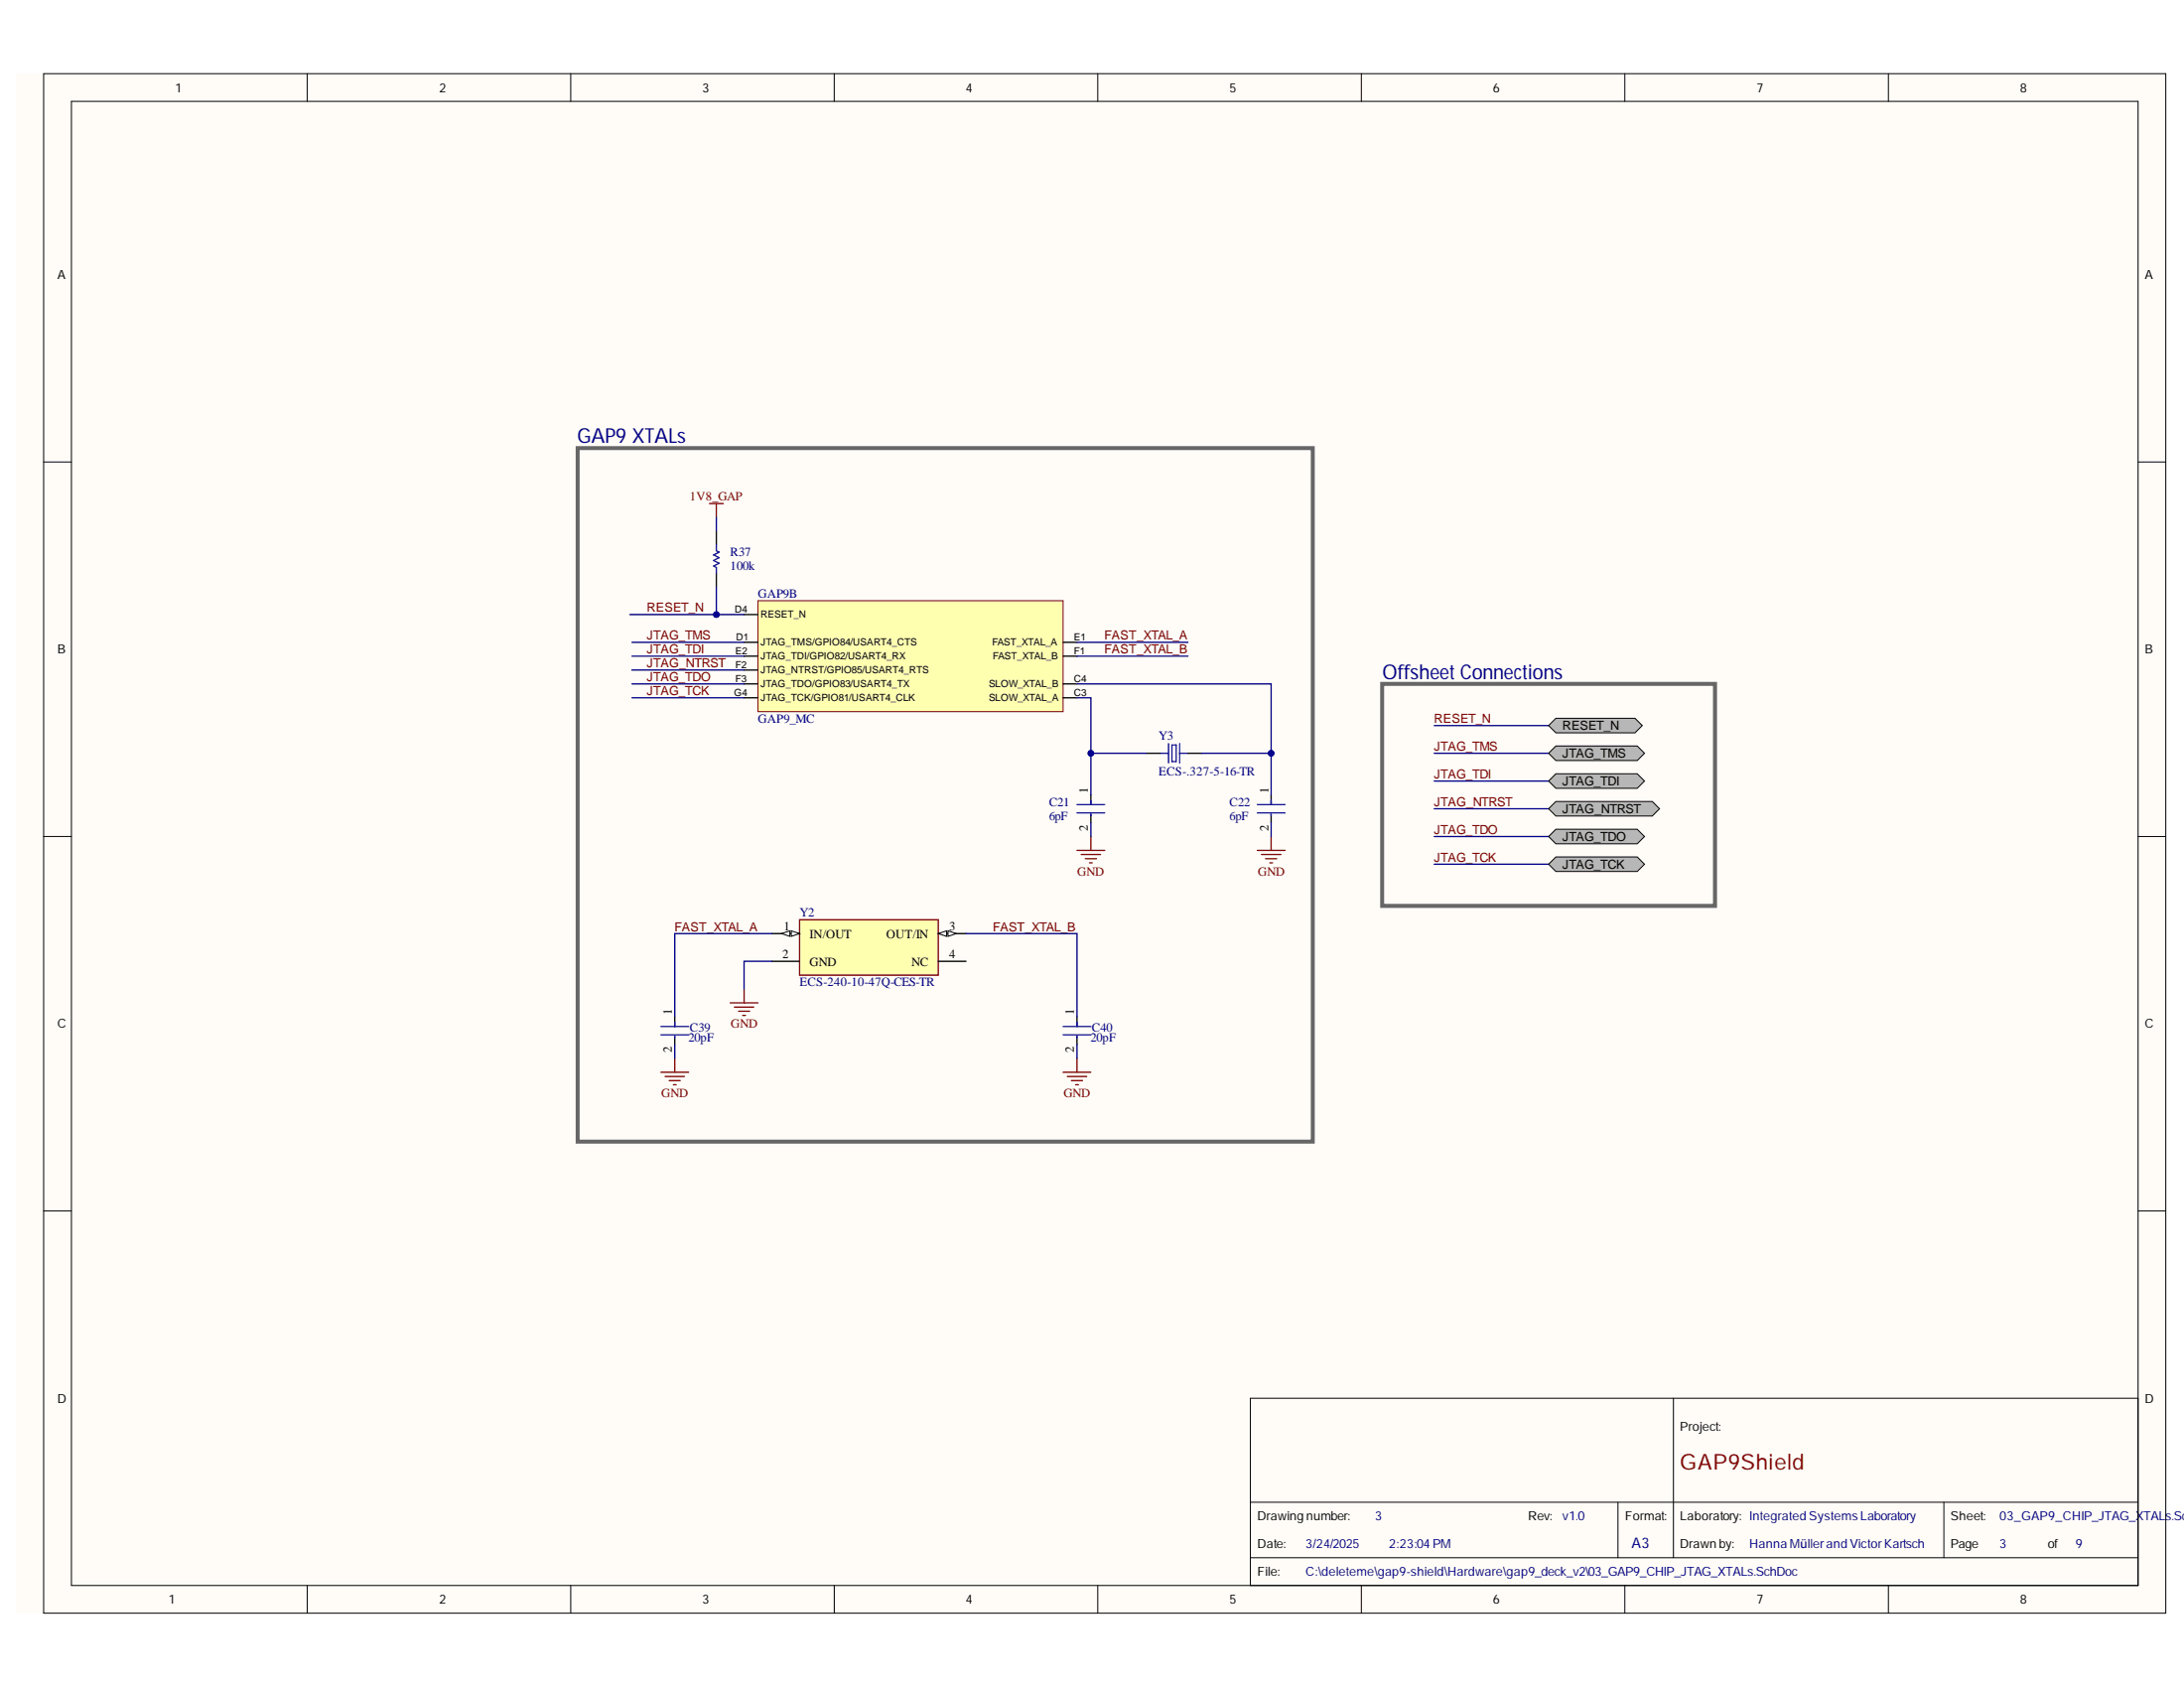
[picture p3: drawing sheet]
<svg xmlns="http://www.w3.org/2000/svg" width="279mm" height="216mm" viewBox="0 0 279 216" stroke-linecap="round" stroke-linejoin="round" font-family="sans-serif">
<g fill="#fffcf8">
<path d="M2 9.4h275.1v196.9h-275.1z" fill-rule="evenodd"/>
<path d="M2 9.4h275.1v196.9h-275.1z" fill-rule="evenodd"/>
</g>
<g fill="none" stroke="#000" stroke-width=".13">
<path d="M5.6 9.4h271.5v196.9h-271.5zM9.1 13h264.4v189.8h-264.4zM39.3 9.4v3.6M73 9.4v3.6M106.7 9.4v3.6M140.4 9.4v3.6M174.2 9.4v3.6M207.9 9.4v3.6M241.6 9.4v3.6M5.6 59.1h3.5M273.5 59.1h3.6M5.6 107h3.5"/>
<path d="M273.5 107h3.6M5.6 154.9h3.5M273.5 154.9h3.6M214.1 178.8v20.4M273.5 178.8h-113.5v24M160 192.1h113.5M160 199.2h113.5M207 192.1v7.1M248.7 192.1v7.1M39.3 202.8v3.5M73 202.8v3.5M106.7 202.8v3.5"/>
<path d="M140.4 202.8v3.5M174.2 202.8v3.5M207.9 202.8v3.5M241.6 202.8v3.5"/>
</g>
<path d="M97 76.8h39v14.2h-39z" fill-rule="evenodd" fill="#ffffb0"/>
<path d="M97 76.8h39v14.2h-39z" fill="none" stroke="#800000" stroke-width=".13"/>
<g fill="none" stroke="#000" stroke-width=".17">
<path d="M95.2 78.6h1.8M95.2 83.9h1.8M95.2 85.7h1.8M95.2 87.5h1.8M95.2 89.3h1.8M95.2 82.2h1.8M136 83.9h1.8M136 87.5h1.8M136 89.3h1.8M136 82.2h1.8M146.7 96.3h1.7M152 96.3h1.7"/>
<path d="M86.3 130.1v1.2M86.3 132.5v1.1M137.8 130.1v1.2M137.8 132.5v1.1"/>
</g>
<g fill="none" stroke="#00f" stroke-width=".17">
<path d="M148.4 96.3h1.1M149.5 95.1v2.5M149.9 95.3h.6v2.1h-.6zM150.9 96.3h1.1M150.9 95.1v2.5M84.5 131.3h3.6M84.5 132.4h3.6M86.3 130.8v.5M86.3 132.5v.2M136 131.3h3.6M136 132.4h3.6M137.8 130.8v.5"/>
<path d="M137.8 132.5v.2"/>
</g>
<g fill="none" stroke="#800000" stroke-width=".17">
<path d="M137.8 108.8h3.5M138.3 109.3h2.5M138.8 109.8h1.5M139.4 110.4h.3M139.6 107v1.8M160.8 108.8h3.6M161.4 109.3h2.5M161.9 109.8h1.4M162.4 110.4h.4M162.6 107v1.8M84.5 137.1h3.6M85.1 137.7h2.5"/>
<path d="M85.6 138.2h1.4M86.1 138.7h.4M86.3 135.4v1.7M93.4 128.3h3.6M94 128.8h2.4M94.5 129.3h1.4M95 129.9h.4M95.2 126.5v1.8M136 137.1h3.6M136.5 137.7h2.5M137.1 138.2h1.4M137.6 138.7h.4"/>
<path d="M137.8 135.4v1.7"/>
</g>
<path d="M102.3 117.6h17.7v7.1h-17.7z" fill-rule="evenodd" fill="#ffffb0"/>
<path d="M102.3 117.6h17.7v7.1h-17.7z" fill="none" stroke="#800000" stroke-width=".17"/>
<path d="M98.7 119.4h3.6" fill="none" stroke="#000" stroke-width=".17"/>
<path d="M101.2 119.1l1.1 .3-1.1 .4z" fill="#f8fcff"/>
<path d="M101.2 119.1l1.1 .3-1.1 .4z" fill="none" stroke="#000" stroke-width=".13"/>
<path d="M100 119.4l1.1-.3v.7z" fill="#f8fcff"/>
<path d="M100 119.4l1.1-.3v.7z" fill="none" stroke="#000" stroke-width=".13"/>
<path d="M120 119.4h3.6" fill="none" stroke="#000" stroke-width=".17"/>
<path d="M120 119.4l1.1-.3v.7z" fill="#f8fcff"/>
<path d="M120 119.4l1.1-.3v.7z" fill="none" stroke="#000" stroke-width=".13"/>
<path d="M121.3 119.1l1 .3-1 .4z" fill="#f8fcff"/>
<path d="M121.3 119.1l1 .3-1 .4z" fill="none" stroke="#000" stroke-width=".13"/>
<path d="M98.7 123h3.6M120 123h3.6" fill="none" stroke="#000" stroke-width=".17"/>
<path d="M198.1 92.8l.9-.9h10.2l.9 .9-.9 .9h-10.2z" fill-rule="evenodd" fill="#b7b7b7"/>
<path d="M198.1 92.8l.9-.9h10.2l.9 .9-.9 .9h-10.2z" fill="none" stroke="#000" stroke-width=".13"/>
<path d="M198.1 96.3l.9-.9h10.5l.9 .9-.9 1h-10.5z" fill-rule="evenodd" fill="#b7b7b7"/>
<path d="M198.1 96.3l.9-.9h10.5l.9 .9-.9 1h-10.5z" fill="none" stroke="#000" stroke-width=".13"/>
<path d="M198.1 99.9l.9-.9h10.5l.9 .9-.9 .9h-10.5z" fill-rule="evenodd" fill="#b7b7b7"/>
<path d="M198.1 99.9l.9-.9h10.5l.9 .9-.9 .9h-10.5z" fill="none" stroke="#000" stroke-width=".13"/>
<path d="M198.1 103.4l.9-.9h12.4l.9 .9-.9 1h-12.4z" fill-rule="evenodd" fill="#b7b7b7"/>
<path d="M198.1 103.4l.9-.9h12.4l.9 .9-.9 1h-12.4z" fill="none" stroke="#000" stroke-width=".13"/>
<path d="M198.1 107l.9-.9h10.5l.9 .9-.9 .9h-10.5z" fill-rule="evenodd" fill="#b7b7b7"/>
<path d="M198.1 107l.9-.9h10.5l.9 .9-.9 .9h-10.5z" fill="none" stroke="#000" stroke-width=".13"/>
<path d="M198.1 110.5l.9-.9h10.5l.9 .9-.9 1h-10.5z" fill-rule="evenodd" fill="#b7b7b7"/>
<path d="M198.1 110.5l.9-.9h10.5l.9 .9-.9 1h-10.5z" fill="none" stroke="#000" stroke-width=".13"/>
<path d="M90.8 64.4h1.7M91.6 64.4v1.8" fill="none" stroke="#800000" stroke-width=".17"/>
<path d="M91.6 68v1.7M91.6 73.3v1.8M139.6 101.7v1.2M139.6 104.1v1.1M162.6 101.7v1.2M162.6 104.1v1.1" fill="none" stroke="#000" stroke-width=".17"/>
<path d="M91.6 69.7v.7l.4 .2-.7 .4 .7 .3-.7 .4 .7 .3-.7 .4 .3 .2v.7M137.8 102.9h3.5M137.8 104h3.5M139.6 102.4v.5M139.6 104.1v.2M160.8 102.9h3.6M160.8 104h3.6M162.6 102.4v.5M162.6 104.1v.2" fill="none" stroke="#00f" stroke-width=".17"/>
<path d="M73.9 57.3h94v88.7h-94zM176.8 87.5h42.6v28.4h-42.6z" fill="none" stroke="#666" stroke-width=".51"/>
<path d="M80.8 85.7h14.4M80.8 82.2h14.4M80.8 83.9h14.4M80.8 87.5h14.4M80.8 89.3h14.4M146.7 96.3h-7.1v5.4" fill="none" stroke="#000080" stroke-width=".17"/>
<circle cx="139.6" cy="96.3" r=".36" fill="#000080"/>
<circle cx="139.6" cy="96.3" r=".36" fill="none" stroke="#000080" stroke-width=".13"/>
<path d="M153.7 96.3h8.9v5.4" fill="none" stroke="#000080" stroke-width=".17"/>
<circle cx="162.6" cy="96.3" r=".35" fill="#000080"/>
<circle cx="162.6" cy="96.3" r=".35" fill="none" stroke="#000080" stroke-width=".13"/>
<path d="M137.8 89.3h1.8v7M139.6 105.2v1.8M162.6 105.2v1.8" fill="none" stroke="#000080" stroke-width=".17"/>
<circle cx="139.6" cy="96.3" r=".36" fill="#000080"/>
<circle cx="139.6" cy="96.3" r=".36" fill="none" stroke="#000080" stroke-width=".13"/>
<path d="M137.8 87.5h24.8v8.8" fill="none" stroke="#000080" stroke-width=".17"/>
<circle cx="162.6" cy="96.3" r=".35" fill="#000080"/>
<circle cx="162.6" cy="96.3" r=".35" fill="none" stroke="#000080" stroke-width=".13"/>
<g fill="none" stroke="#000080" stroke-width=".17">
<path d="M91.6 66.2v1.8M91.6 75.1v3.5M137.8 83.9h14.2M137.8 82.2h14.2M183.5 92.8h14.6M183.5 96.3h14.6M183.5 99.9h14.6M98.7 119.4h-12.4v10.7M123.6 119.4h14.2v10.7M183.5 103.4h14.6M183.5 107h14.6M183.5 110.5h14.6"/>
<path d="M86.3 133.6v1.8M98.7 123h-3.5v3.5M137.8 133.6v1.8"/>
</g>
<circle cx="91.6" cy="78.6" r=".36" fill="#000080"/>
<circle cx="91.6" cy="78.6" r=".36" fill="none" stroke="#000080" stroke-width=".13"/>
<path d="M80.6 78.6h14.6" fill="none" stroke="#000080" stroke-width=".17"/>
<circle cx="91.6" cy="78.6" r=".36" fill="#000080"/>
<circle cx="91.6" cy="78.6" r=".36" fill="none" stroke="#000080" stroke-width=".13"/>
<text font-size="2.8" fill="#800000" x="214.9" y="188">GAP9Shield</text>
<g font-size="2.6" fill="#000080">
<text x="73.9" y="56.7">GAP9XTALs</text>
<text x="176.8" y="86.9">Offsheet Connections</text>
</g>
<text font-size="1.9" fill="#000080" x="208.7" y="198">A3</text>
<g font-size="1.6">
<text x="22.4" y="11.8">1</text>
<text x="56.2" y="11.8">2</text>
<text x="89.9" y="11.8">3</text>
<text x="123.5" y="11.8">4</text>
<text x="157.3" y="11.8">5</text>
<text x="191" y="11.8">6</text>
<text x="224.7" y="11.8">7</text>
<text x="258.4" y="11.8">8</text>
<text x="7.4" y="35.7">A</text>
<text x="274.4" y="35.7">A</text>
<text x="7.4" y="83.6">B</text>
<text x="274.4" y="83.6">B</text>
<text x="199.9" y="93.3">RESET_N</text>
<text x="139.2" y="101.5" transform="rotate(-90 139.2 101.5)">1</text>
<text x="162.3" y="101.5" transform="rotate(-90 162.3 101.5)">1</text>
<text x="199.9" y="96.9">JTAG_TMS</text>
<text x="199.9" y="100.4">JTAG_TDI</text>
<text x="139.2" y="106.3" transform="rotate(-90 139.2 106.3)">2</text>
<text x="162.3" y="106.3" transform="rotate(-90 162.3 106.3)">2</text>
<text x="199.9" y="104">JTAG_NTRST</text>
<text x="199.9" y="107.5">JTAG_TDO</text>
<text x="199.9" y="111.1">JTAG_TCK</text>
<text x="100.3" y="119">1</text>
<text x="103.6" y="120">IN/OUT</text>
<text x="113.4" y="120">OUT/IN</text>
<text x="121.4" y="119">3</text>
<text x="100.1" y="122.6">2</text>
<text x="103.6" y="123.5">GND</text>
<text x="116.6" y="123.5">NC</text>
<text x="121.4" y="122.6">4</text>
<text x="7.4" y="131.5">C</text>
<text x="86" y="129.9" transform="rotate(-90 86 129.9)">1</text>
<text x="137.4" y="129.9" transform="rotate(-90 137.4 129.9)">1</text>
<text x="274.4" y="131.5">C</text>
<text x="86" y="134.7" transform="rotate(-90 86 134.7)">2</text>
<text x="137.4" y="134.7" transform="rotate(-90 137.4 134.7)">2</text>
<text x="7.4" y="179.4">D</text>
<text x="274.4" y="179.4">D</text>
<text x="214.9" y="183">Project:</text>
<text x="160.9" y="194.5">Drawing number:</text>
<text x="195.5" y="194.5">Rev:</text>
<text x="207.9" y="194.5">Format:</text>
<text x="214.9" y="194.5">Laboratory: Integrated SystemsLaboratory</text>
<text x="249.5" y="194.5">Sheet:</text>
<text x="160.9" y="201.6">File:</text>
<text x="160.9" y="198">Date:</text>
<text x="214.9" y="198">Drawn by:</text>
<text x="249.5" y="198">Page</text>
<text x="262" y="198">of</text>
<text x="21.6" y="205.1">1</text>
<text x="56.2" y="205.1">2</text>
<text x="89.9" y="205.1">3</text>
<text x="123.5" y="205.1">4</text>
<text x="157.3" y="205.1">5</text>
<text x="191" y="205.1">6</text>
<text x="224.7" y="205.1">7</text>
<text x="258.4" y="205.1">8</text>
</g>
<g font-size="1.6" fill="#800000">
<text x="88.3" y="64">1V8_GAP</text>
<text x="82.8" y="78.3">RESET_N</text>
<text x="82.8" y="81.8">JTAG_TMS</text>
<text x="82.8" y="83.6">JTAG_TDI</text>
<text x="141.3" y="83.6">FAST_XTAL_B</text>
<text x="141.3" y="81.8">FAST_XTAL_A</text>
<text x="82.8" y="85.4">JTAG_NTRST</text>
<text x="82.8" y="87.1">JTAG_TDO</text>
<text x="82.8" y="88.9">JTAG_TCK</text>
<text x="183.4" y="92.5">RESET_N</text>
<text x="183.4" y="99.6">JTAG_TDI</text>
<text x="183.4" y="96">JTAG_TMS</text>
<text x="183.4" y="103.1">JTAG_NTRST</text>
<text x="183.4" y="106.7">JTAG_TDO</text>
<text x="137.8" y="112">GND</text>
<text x="160.9" y="112">GND</text>
<text x="183.4" y="110.2">JTAG_TCK</text>
<text x="86.3" y="119.1">FAST_XTAL_A</text>
<text x="127" y="119.1">FAST_XTAL_B</text>
<text x="93.5" y="131.5">GND</text>
<text x="84.6" y="140.3">GND</text>
<text x="136.1" y="140.3">GND</text>
</g>
<g font-size="1.6" fill="#000080">
<text x="93.4" y="71.1">R37</text>
<text x="93.4" y="72.9">100k</text>
<text x="97" y="76.5">GAP9B</text>
<text x="97" y="92.5">GAP9_MC</text>
<text x="148.2" y="94.6">Y3</text>
<text x="148.2" y="99.2">ECS-.327-5-16-TR</text>
<text x="134.2" y="104.9">6pF</text>
<text x="134.2" y="103.1">C21</text>
<text x="157.3" y="104.9">6pF</text>
<text x="157.3" y="103.1">C22</text>
<text x="102.3" y="117.3">Y2</text>
<text x="88.3" y="132">C39</text>
<text x="102.3" y="126.1">ECS-240-10-47Q-CES-TR</text>
<text x="139.7" y="132">C40</text>
<text x="88.1" y="133.2">20pF</text>
<text x="139.5" y="133.2">20pF</text>
<text x="175.9" y="194.5">3</text>
<text x="199.9" y="194.5">v1.0</text>
<text x="255.8" y="194.5">03_GAP9_CHIP_JTAG_XTALs.Sch</text>
<text x="167" y="198">3/24/2025</text>
<text x="167" y="201.6">C:\deleteme\gap9-shield\Hardware\gap9_deck_v2\03_GAP9_CHIP_JTAG_XTALs.SchDoc</text>
<text x="177.7" y="198">2:23:04PM</text>
<text x="223.8" y="198">Hanna Müllerand VictorKartsch</text>
<text x="255.8" y="198">3</text>
<text x="265.5" y="198">9</text>
</g>
<g font-size="1.3">
<text x="94" y="78.3">D4</text>
<text x="94.1" y="83.7">E2</text>
<text x="94.2" y="81.9">D1</text>
<text x="97.3" y="82.6">JTAG_TMS/GPIO84/USART4_CTS</text>
<text x="97.3" y="79">RESET_N</text>
<text x="126.9" y="82.6">FAST_XTAL_A</text>
<text x="137.4" y="83.7">F1</text>
<text x="137.4" y="81.9">E1</text>
<text x="93.9" y="89">G4</text>
<text x="94.1" y="85.4">F2</text>
<text x="94.1" y="87.2">F3</text>
<text x="97.3" y="86.1">JTAG_NTRST/GPIO85/USART4_RTS</text>
<text x="97.3" y="87.9">JTAG_TDO/GPIO83/USART4_TX</text>
<text x="97.3" y="89.7">JTAG_TCK/GPIO81/USART4_CLK</text>
<text x="97.3" y="84.3">JTAG_TDI/GPIO82/USART4_RX</text>
<text x="126.5" y="89.7">SLOW_XTAL_A</text>
<text x="126.5" y="87.9">SLOW_XTAL_B</text>
<text x="127" y="84.3">FAST_XTAL_B</text>
<text x="137.4" y="89">C3</text>
<text x="137.4" y="87.2">C4</text>
</g>
</svg>
